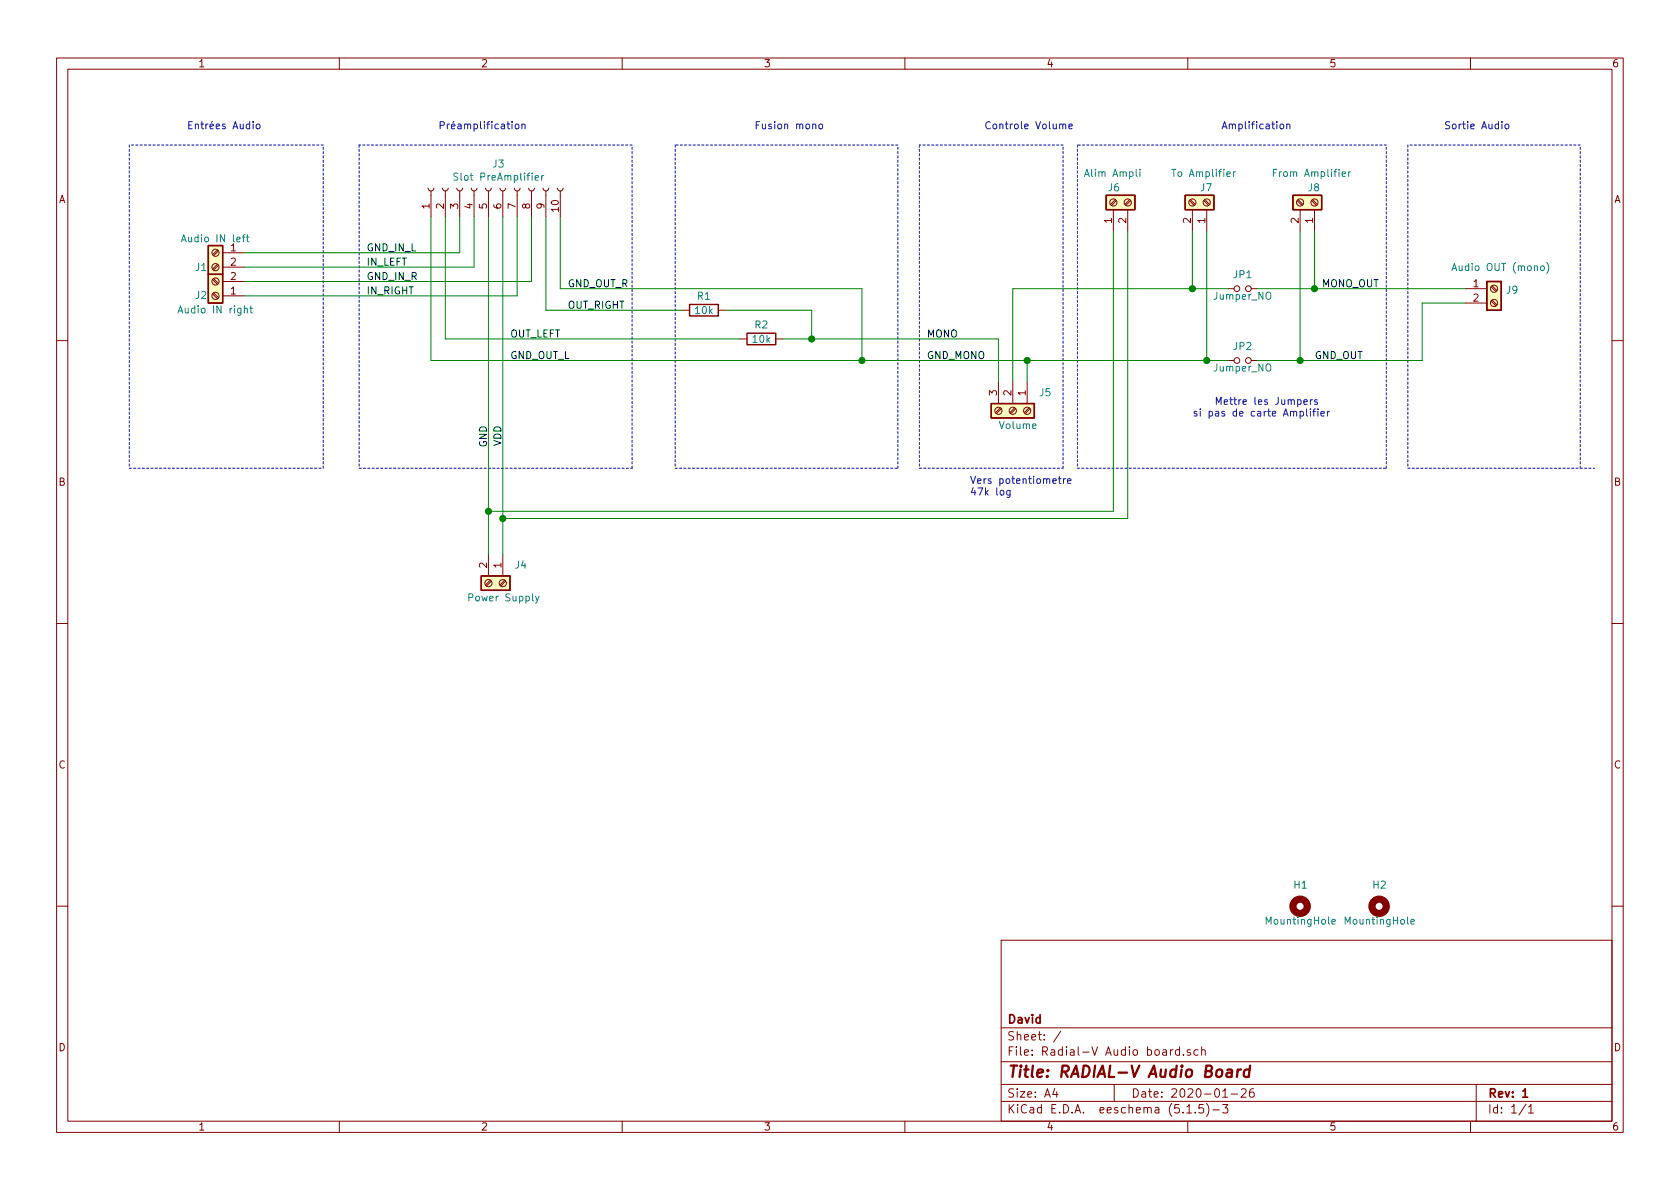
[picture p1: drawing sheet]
EESchema Schematic File Version 4
EELAYER 30 0
EELAYER END
$Descr A4 11693 8268
encoding utf-8
Sheet 1 1
Title "RADIAL-V Audio Board"
Date "2020-01-26"
Rev "1"
Comp "David"
Comment1 ""
Comment2 ""
Comment3 ""
Comment4 ""
$EndDescr
$Comp
L Connector:Screw_Terminal_01x02 J4
U 1 1
P 3500 4050
F 0 "J4" V 3372 4130 50  0000 L CNN
F 1 "Power Supply" V 3600 3800 50  0000 L CNN
F 2 "TerminalBlock_Altech:Altech_AK300_1x02_P5.00mm_45-Degree" H 3500 4050 50  0001 C CNN
F 3 "~" H 3500 4050 50  0001 C CNN
	1    3500 4050
	0    1    1    0   
$EndComp
$Comp
L Connector:Conn_01x10_Female J3
U 1 1
P 3400 1300
F 0 "J3" V 3565 1230 50  0000 C CNN
F 1 "Slot PreAmplifier" V 3474 1230 50  0000 C CNN
F 2 "MesModules:Edge_Connector_10P_1x10_P3.96mm_Vertical" H 3400 1300 50  0001 C CNN
F 3 "~" H 3400 1300 50  0001 C CNN
	1    3400 1300
	0    -1   -1   0   
$EndComp
Wire Notes Line
	900  1000 900  3250
Wire Notes Line
	900  3250 2250 3250
Wire Notes Line
	2250 3250 2250 1000
Wire Notes Line
	2250 1000 900  1000
Wire Notes Line
	2500 1000 2500 3250
Wire Notes Line
	2500 3250 4400 3250
Wire Notes Line
	4400 3250 4400 1000
Wire Notes Line
	4400 1000 2500 1000
Wire Notes Line
	4700 1000 4700 3250
Wire Notes Line
	4700 3250 6250 3250
Wire Notes Line
	6250 3250 6250 1000
Wire Notes Line
	6250 1000 4700 1000
Text Notes 1300 900  0    50   ~ 0
Entrées Audio
Text Notes 3050 900  0    50   ~ 0
Préamplification
Text Notes 5250 900  0    50   ~ 0
Fusion mono
Wire Notes Line
	6400 1000 6400 3250
Wire Notes Line
	6400 3250 7400 3250
Wire Notes Line
	7400 3250 7400 1000
Wire Notes Line
	7400 1000 6400 1000
Text Notes 6850 900  0    50   ~ 0
Controle Volume
Wire Notes Line
	7500 1000 7500 3250
Wire Notes Line
	9650 3250 9650 1000
Wire Notes Line
	9650 1000 7500 1000
Wire Notes Line
	7500 3250 9650 3250
Text Notes 8500 900  0    50   ~ 0
Amplification
Text Notes 10050 900  0    50   ~ 0
Sortie Audio
Wire Notes Line
	11000 3250 11000 1000
Wire Notes Line
	11000 1000 9800 1000
Wire Notes Line
	9800 1000 9800 3250
Wire Notes Line
	9800 3250 11100 3250
$Comp
L Connector:Screw_Terminal_01x02 J9
U 1 1
P 10400 2000
F 0 "J9" H 10480 1992 50  0000 L CNN
F 1 "Audio OUT (mono)" H 10100 2150 50  0000 L CNN
F 2 "MesModules:Bloc_de_jonction_CI-MPT_2.54mm_01x02" H 10400 2000 50  0001 C CNN
F 3 "~" H 10400 2000 50  0001 C CNN
	1    10400 2000
	1    0    0    -1  
$EndComp
$Comp
L Connector:Screw_Terminal_01x02 J7
U 1 1
P 8400 1400
F 0 "J7" V 8500 1350 50  0000 L CNN
F 1 "To Amplifier" V 8600 1150 50  0000 L CNN
F 2 "MesModules:Bloc_de_jonction_CI-MPT_2.54mm_01x02" H 8400 1400 50  0001 C CNN
F 3 "~" H 8400 1400 50  0001 C CNN
	1    8400 1400
	0    1    -1   0   
$EndComp
$Comp
L Connector:Screw_Terminal_01x02 J8
U 1 1
P 9150 1400
F 0 "J8" V 9250 1350 50  0000 L CNN
F 1 "From Amplifier" V 9350 1100 50  0000 L CNN
F 2 "MesModules:Bloc_de_jonction_CI-MPT_2.54mm_01x02" H 9150 1400 50  0001 C CNN
F 3 "~" H 9150 1400 50  0001 C CNN
	1    9150 1400
	0    1    -1   0   
$EndComp
$Comp
L Connector:Screw_Terminal_01x03 J5
U 1 1
P 7050 2850
F 0 "J5" V 6922 3030 50  0000 L CNN
F 1 "Volume" V 7150 2750 50  0000 L CNN
F 2 "MesModules:Bloc_de_jonction_CI-MPT_2.54mm_01x03" H 7050 2850 50  0001 C CNN
F 3 "~" H 7050 2850 50  0001 C CNN
	1    7050 2850
	0    1    1    0   
$EndComp
Text Notes 6750 3450 0    50   ~ 0
Vers potentiometre \n47k log
Wire Wire Line
	9150 1600 9150 2000
Wire Wire Line
	9150 2000 10200 2000
Wire Wire Line
	9050 1600 9050 2500
Wire Wire Line
	8300 1600 8300 2000
Wire Wire Line
	3000 1500 3000 2500
Wire Wire Line
	3100 1500 3100 2350
Wire Wire Line
	3100 2350 5150 2350
Text Label 3550 2350 0    50   ~ 0
OUT_LEFT
Wire Wire Line
	3200 1500 3200 1750
Wire Wire Line
	3200 1750 1700 1750
Text Label 3550 2500 0    50   ~ 0
GND_OUT_L
Wire Wire Line
	3300 1850 3300 1500
Wire Wire Line
	1700 1850 3300 1850
Text Label 2550 1750 0    50   ~ 0
GND_IN_L
Text Label 2550 1850 0    50   ~ 0
IN_LEFT
Wire Wire Line
	3400 1500 3400 3550
Text Label 3400 2950 3    50   ~ 0
GND
Wire Wire Line
	3500 1500 3500 3600
Text Label 3500 2950 3    50   ~ 0
VDD
Wire Wire Line
	1700 2050 3600 2050
Wire Wire Line
	3600 2050 3600 1500
Text Label 2550 2050 0    50   ~ 0
IN_RIGHT
Wire Wire Line
	1700 1950 3700 1950
Wire Wire Line
	3700 1950 3700 1500
Text Label 2550 1950 0    50   ~ 0
GND_IN_R
Wire Wire Line
	3800 1500 3800 2150
Text Label 3950 2150 0    50   ~ 0
OUT_RIGHT
Wire Wire Line
	3900 1500 3900 2000
Text Label 3950 2000 0    50   ~ 0
GND_OUT_R
Connection ~ 6000 2500
Wire Wire Line
	6000 2500 3000 2500
$Comp
L Device:R R1
U 1 1
P 4900 2150
F 0 "R1" V 4800 2150 50  0000 C CNN
F 1 "10k" V 4900 2150 50  0000 C CNN
F 2 "Resistor_THT:R_Axial_DIN0411_L9.9mm_D3.6mm_P15.24mm_Horizontal" V 4830 2150 50  0001 C CNN
F 3 "~" H 4900 2150 50  0001 C CNN
	1    4900 2150
	0    1    1    0   
$EndComp
$Comp
L Device:R R2
U 1 1
P 5300 2350
F 0 "R2" V 5200 2350 50  0000 C CNN
F 1 "10k" V 5300 2350 50  0000 C CNN
F 2 "Resistor_THT:R_Axial_DIN0411_L9.9mm_D3.6mm_P15.24mm_Horizontal" V 5230 2350 50  0001 C CNN
F 3 "~" H 5300 2350 50  0001 C CNN
	1    5300 2350
	0    1    1    0   
$EndComp
Wire Wire Line
	5450 2350 5650 2350
Wire Wire Line
	5650 2350 5650 2150
Wire Wire Line
	7150 2500 7150 2650
Wire Wire Line
	6000 2500 7150 2500
Wire Wire Line
	7050 2650 7050 2000
Wire Wire Line
	7050 2000 8300 2000
Connection ~ 7150 2500
Wire Wire Line
	8400 2500 8400 1600
Wire Wire Line
	7150 2500 8400 2500
$Comp
L Device:Jumper_NO_Small JP1
U 1 1
P 8650 2000
F 0 "JP1" H 8650 2100 50  0000 C CNN
F 1 "Jumper_NO" H 8650 1950 50  0000 C CNN
F 2 "Connector_PinHeader_2.54mm:PinHeader_1x02_P2.54mm_Vertical" H 8650 2000 50  0001 C CNN
F 3 "~" H 8650 2000 50  0001 C CNN
	1    8650 2000
	1    0    0    -1  
$EndComp
$Comp
L Device:Jumper_NO_Small JP2
U 1 1
P 8650 2500
F 0 "JP2" H 8650 2600 50  0000 C CNN
F 1 "Jumper_NO" H 8650 2450 50  0000 C CNN
F 2 "Connector_PinHeader_2.54mm:PinHeader_1x02_P2.54mm_Vertical" H 8650 2500 50  0001 C CNN
F 3 "~" H 8650 2500 50  0001 C CNN
	1    8650 2500
	1    0    0    -1  
$EndComp
Wire Wire Line
	8300 2000 8550 2000
Connection ~ 8300 2000
Wire Wire Line
	8400 2500 8550 2500
Connection ~ 8400 2500
Wire Wire Line
	8750 2000 9150 2000
Connection ~ 9150 2000
Wire Wire Line
	9050 2500 9900 2500
Wire Wire Line
	9900 2500 9900 2100
Wire Wire Line
	9900 2100 10200 2100
Wire Wire Line
	8750 2500 9050 2500
Connection ~ 9050 2500
Wire Wire Line
	6000 2000 6000 2500
Wire Wire Line
	3800 2150 4750 2150
Wire Wire Line
	5050 2150 5650 2150
Wire Wire Line
	3900 2000 6000 2000
Wire Wire Line
	5650 2350 6950 2350
Wire Wire Line
	6950 2350 6950 2650
Connection ~ 5650 2350
Text Label 9150 2500 0    50   ~ 0
GND_OUT
Text Label 6450 2500 0    50   ~ 0
GND_MONO
Text Label 6450 2350 0    50   ~ 0
MONO
Text Label 9200 2000 0    50   ~ 0
MONO_OUT
Text Notes 8300 2900 0    50   ~ 0
    Mettre les Jumpers\nsi pas de carte Amplifier
$Comp
L Connector:Screw_Terminal_01x02 J6
U 1 1
P 7750 1400
F 0 "J6" V 7850 1350 50  0000 L CNN
F 1 "Alim Ampli" V 7950 1200 50  0000 L CNN
F 2 "TerminalBlock_Altech:Altech_AK300_1x02_P5.00mm_45-Degree" H 7750 1400 50  0001 C CNN
F 3 "~" H 7750 1400 50  0001 C CNN
	1    7750 1400
	0    -1   -1   0   
$EndComp
Wire Wire Line
	7750 1600 7750 3550
Wire Wire Line
	7750 3550 3400 3550
Connection ~ 3400 3550
Wire Wire Line
	3400 3550 3400 3850
Wire Wire Line
	7850 1600 7850 3600
Wire Wire Line
	7850 3600 3500 3600
Connection ~ 3500 3600
Wire Wire Line
	3500 3600 3500 3850
$Comp
L Connector:Screw_Terminal_01x02 J1
U 1 1
P 1500 1750
F 0 "J1" H 1600 1650 50  0000 C CNN
F 1 "Audio IN left" H 1500 1850 50  0000 C CNN
F 2 "MesModules:Bloc_de_jonction_CI-MPT_2.54mm_01x02" H 1500 1750 50  0001 C CNN
F 3 "~" H 1500 1750 50  0001 C CNN
	1    1500 1750
	-1   0    0    -1  
$EndComp
$Comp
L Connector:Screw_Terminal_01x02 J2
U 1 1
P 1500 2050
F 0 "J2" H 1600 2050 50  0000 C CNN
F 1 "Audio IN right" H 1500 2150 50  0000 C CNN
F 2 "MesModules:Bloc_de_jonction_CI-MPT_2.54mm_01x02" H 1500 2050 50  0001 C CNN
F 3 "~" H 1500 2050 50  0001 C CNN
	1    1500 2050
	-1   0    0    1   
$EndComp
$Comp
L Mechanical:MountingHole H2
U 1 1
P 9600 6300
F 0 "H2" H 9550 6450 50  0000 L CNN
F 1 "MountingHole" H 9350 6200 50  0000 L CNN
F 2 "MountingHole:MountingHole_3.2mm_M3" H 9600 6300 50  0001 C CNN
F 3 "~" H 9600 6300 50  0001 C CNN
	1    9600 6300
	1    0    0    -1  
$EndComp
$Comp
L Mechanical:MountingHole H1
U 1 1
P 9050 6300
F 0 "H1" H 9000 6450 50  0000 L CNN
F 1 "MountingHole" H 8800 6200 50  0000 L CNN
F 2 "MountingHole:MountingHole_3.2mm_M3" H 9050 6300 50  0001 C CNN
F 3 "~" H 9050 6300 50  0001 C CNN
	1    9050 6300
	1    0    0    -1  
$EndComp
$EndSCHEMATC
